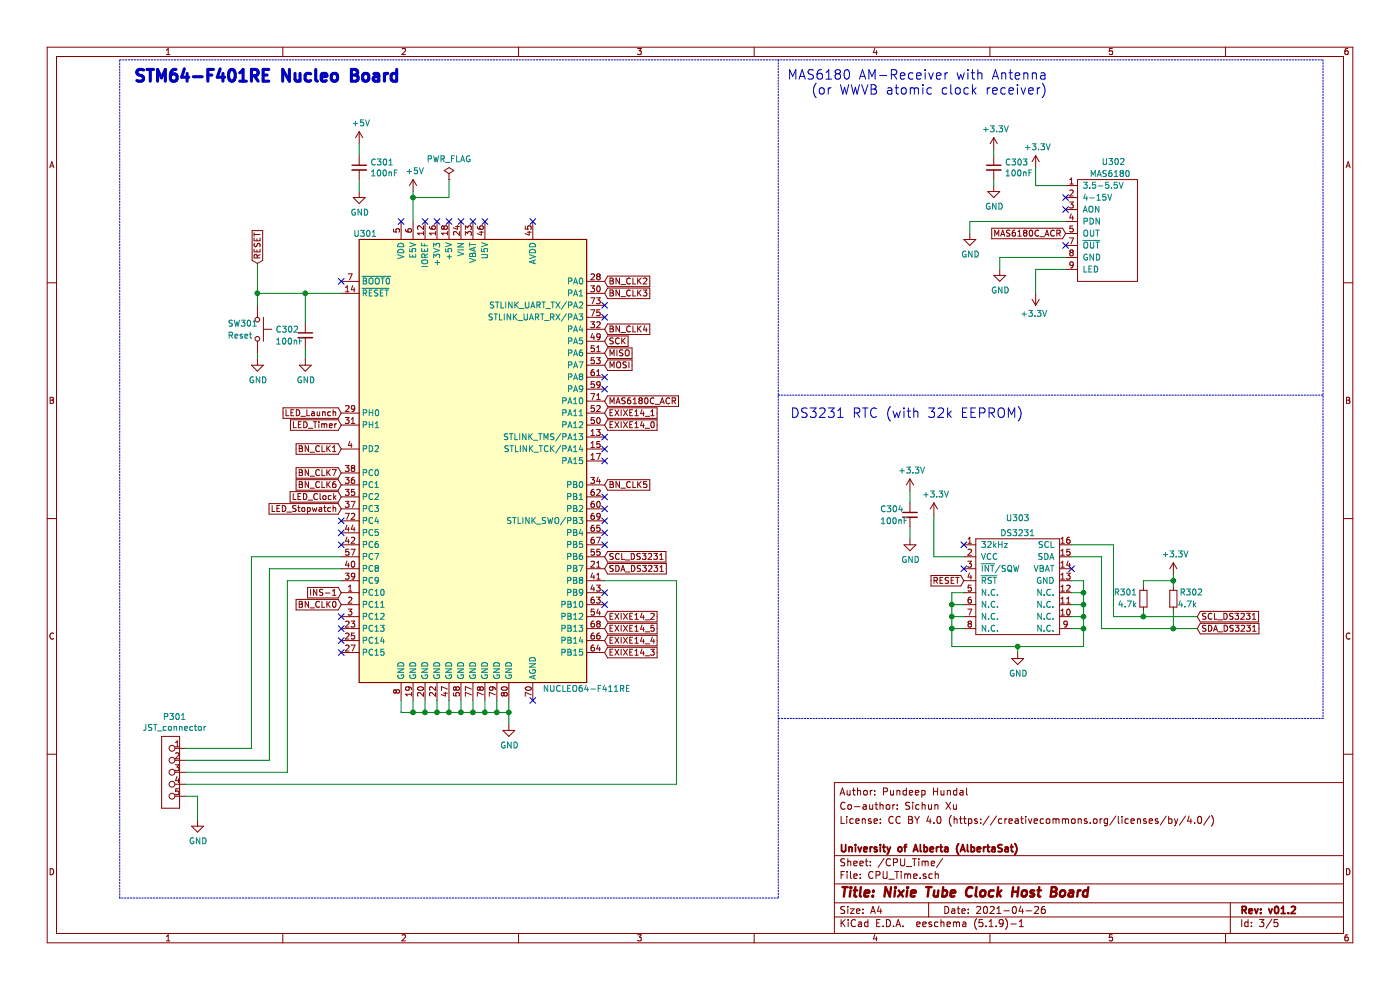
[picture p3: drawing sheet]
EESchema Schematic File Version 4
EELAYER 30 0
EELAYER END
$Descr A4 11693 8268
encoding utf-8
Sheet 3 5
Title "Nixie Tube Clock Host Board"
Date "2021-04-26"
Rev "v01.2"
Comp "University of Alberta (AlbertaSat)"
Comment1 ""
Comment2 "License: CC BY 4.0 (https://creativecommons.org/licenses/by/4.0/)"
Comment3 "Co-author: Sichun Xu"
Comment4 "Author: Pundeep Hundal"
$EndDescr
$Comp
L power:GND #PWR?
U 1 1
P 2150 3000
AR Path="/6096D806" Ref="#PWR?"  Part="1" 
AR Path="/6091BF76/6096D806" Ref="#PWR08"  Part="1" 
F 0 "#PWR08" H 2150 2750 50  0001 C CNN
F 1 "GND" H 2155 2827 50  0000 C CNN
F 2 "" H 2150 3000 50  0001 C CNN
F 3 "" H 2150 3000 50  0001 C CNN
	1    2150 3000
	1    0    0    -1  
$EndComp
Text GLabel 2150 2200 1    50   Input ~ 0
RESET
Text GLabel 5050 4650 2    50   Input ~ 0
SCL_DS3231
Text GLabel 5050 4750 2    50   Input ~ 0
SDA_DS3231
Text GLabel 5050 2850 2    50   Input ~ 0
SCK
Text GLabel 5050 2950 2    50   Input ~ 0
MISO
Text GLabel 5050 3050 2    50   Input ~ 0
MOSI
Text GLabel 5050 5250 2    50   Input ~ 0
EXIXE14_5
Text GLabel 5050 5350 2    50   Input ~ 0
EXIXE14_4
Text GLabel 5050 5450 2    50   Input ~ 0
EXIXE14_3
Text GLabel 5050 3550 2    50   Input ~ 0
EXIXE14_0
Text GLabel 5050 3450 2    50   Input ~ 0
EXIXE14_1
Text GLabel 5050 5150 2    50   Input ~ 0
EXIXE14_2
$Comp
L Device:C_Small C?
U 1 1
P 2550 2800
AR Path="/6096D84C" Ref="C?"  Part="1" 
AR Path="/6091BF76/6096D84C" Ref="C302"  Part="1" 
F 0 "C302" H 2300 2850 50  0000 L CNN
F 1 "100nF" H 2300 2750 50  0000 L CNN
F 2 "" H 2550 2800 50  0001 C CNN
F 3 "~" H 2550 2800 50  0001 C CNN
	1    2550 2800
	1    0    0    -1  
$EndComp
Text GLabel 2850 4950 0    50   Input ~ 0
INS-1
$Comp
L Switch:SW_Push SW?
U 1 1
P 2150 2750
AR Path="/6096D859" Ref="SW?"  Part="1" 
AR Path="/6091BF76/6096D859" Ref="SW301"  Part="1" 
F 0 "SW301" V 2100 2500 50  0000 L CNN
F 1 "Reset" V 2200 2500 50  0000 L CNN
F 2 "" H 2150 2950 50  0001 C CNN
F 3 "~" H 2150 2950 50  0001 C CNN
	1    2150 2750
	0    1    1    0   
$EndComp
Wire Wire Line
	2150 2200 2150 2450
Connection ~ 2150 2450
Wire Wire Line
	2150 2450 2150 2550
Wire Wire Line
	2550 2700 2550 2450
Wire Wire Line
	2550 2450 2150 2450
$Comp
L power:GND #PWR?
U 1 1
P 2550 3000
AR Path="/6096D866" Ref="#PWR?"  Part="1" 
AR Path="/6091BF76/6096D866" Ref="#PWR09"  Part="1" 
F 0 "#PWR09" H 2550 2750 50  0001 C CNN
F 1 "GND" H 2555 2827 50  0000 C CNN
F 2 "" H 2550 3000 50  0001 C CNN
F 3 "" H 2550 3000 50  0001 C CNN
	1    2550 3000
	1    0    0    -1  
$EndComp
Wire Wire Line
	2550 3000 2550 2900
Wire Wire Line
	2150 3000 2150 2950
NoConn ~ 8900 2050
NoConn ~ 8900 1750
NoConn ~ 8900 1650
Wire Wire Line
	8650 2250 8900 2250
Wire Wire Line
	8650 2450 8650 2250
$Comp
L power:+3.3V #PWR?
U 1 1
P 8650 2450
AR Path="/6096D873" Ref="#PWR?"  Part="1" 
AR Path="/6091BF76/6096D873" Ref="#PWR023"  Part="1" 
F 0 "#PWR023" H 8650 2300 50  0001 C CNN
F 1 "+3.3V" H 8665 2623 50  0000 C CNN
F 2 "" H 8650 2450 50  0001 C CNN
F 3 "" H 8650 2450 50  0001 C CNN
	1    8650 2450
	-1   0    0    1   
$EndComp
Wire Wire Line
	8350 2150 8900 2150
Wire Wire Line
	8350 2250 8350 2150
$Comp
L power:GND #PWR?
U 1 1
P 8350 2250
AR Path="/6096D87B" Ref="#PWR?"  Part="1" 
AR Path="/6091BF76/6096D87B" Ref="#PWR020"  Part="1" 
F 0 "#PWR020" H 8350 2000 50  0001 C CNN
F 1 "GND" H 8355 2077 50  0000 C CNN
F 2 "" H 8350 2250 50  0001 C CNN
F 3 "" H 8350 2250 50  0001 C CNN
	1    8350 2250
	1    0    0    -1  
$EndComp
Wire Wire Line
	8100 1850 8900 1850
Wire Wire Line
	8100 1850 8100 1950
Text GLabel 8900 1950 0    50   Input ~ 0
MAS6180C_ACR
$Comp
L power:GND #PWR?
U 1 1
P 8100 1950
AR Path="/6096D884" Ref="#PWR?"  Part="1" 
AR Path="/6091BF76/6096D884" Ref="#PWR017"  Part="1" 
F 0 "#PWR017" H 8100 1700 50  0001 C CNN
F 1 "GND" H 8105 1777 50  0000 C CNN
F 2 "" H 8100 1950 50  0001 C CNN
F 3 "" H 8100 1950 50  0001 C CNN
	1    8100 1950
	1    0    0    -1  
$EndComp
Wire Wire Line
	8650 1550 8900 1550
Wire Wire Line
	8650 1400 8650 1550
$Comp
L power:+3.3V #PWR?
U 1 1
P 8650 1400
AR Path="/6096D88C" Ref="#PWR?"  Part="1" 
AR Path="/6091BF76/6096D88C" Ref="#PWR022"  Part="1" 
F 0 "#PWR022" H 8650 1250 50  0001 C CNN
F 1 "+3.3V" H 8665 1573 50  0000 C CNN
F 2 "" H 8650 1400 50  0001 C CNN
F 3 "" H 8650 1400 50  0001 C CNN
	1    8650 1400
	1    0    0    -1  
$EndComp
$Comp
L Nixie_KiCAD_Library:MAS6180 U?
U 1 1
P 9250 1800
AR Path="/6096D892" Ref="U?"  Part="1" 
AR Path="/6091BF76/6096D892" Ref="U302"  Part="1" 
F 0 "U302" H 9200 2250 50  0000 L CNN
F 1 "MAS6180" H 9100 2150 50  0000 L CNN
F 2 "" H 9250 1800 50  0001 C CNN
F 3 "" H 9250 1800 50  0001 C CNN
	1    9250 1800
	1    0    0    -1  
$EndComp
$Comp
L Device:C_Small C?
U 1 1
P 7600 4300
AR Path="/6096D898" Ref="C?"  Part="1" 
AR Path="/6091BF76/6096D898" Ref="C304"  Part="1" 
F 0 "C304" H 7350 4350 50  0000 L CNN
F 1 "100nF" H 7350 4250 50  0000 L CNN
F 2 "" H 7600 4300 50  0001 C CNN
F 3 "~" H 7600 4300 50  0001 C CNN
	1    7600 4300
	1    0    0    -1  
$EndComp
NoConn ~ 8950 4750
Text GLabel 8050 4850 0    50   Input ~ 0
RESET
Wire Wire Line
	7600 4400 7600 4500
Wire Wire Line
	7600 4100 7600 4200
$Comp
L power:GND #PWR?
U 1 1
P 7600 4500
AR Path="/6096D8A2" Ref="#PWR?"  Part="1" 
AR Path="/6091BF76/6096D8A2" Ref="#PWR015"  Part="1" 
F 0 "#PWR015" H 7600 4250 50  0001 C CNN
F 1 "GND" H 7605 4327 50  0000 C CNN
F 2 "" H 7600 4500 50  0001 C CNN
F 3 "" H 7600 4500 50  0001 C CNN
	1    7600 4500
	1    0    0    -1  
$EndComp
$Comp
L power:+3.3V #PWR?
U 1 1
P 7600 4100
AR Path="/6096D8A8" Ref="#PWR?"  Part="1" 
AR Path="/6091BF76/6096D8A8" Ref="#PWR014"  Part="1" 
F 0 "#PWR014" H 7600 3950 50  0001 C CNN
F 1 "+3.3V" H 7615 4273 50  0000 C CNN
F 2 "" H 7600 4100 50  0001 C CNN
F 3 "" H 7600 4100 50  0001 C CNN
	1    7600 4100
	1    0    0    -1  
$EndComp
Wire Wire Line
	7800 4650 8050 4650
Wire Wire Line
	7800 4300 7800 4650
$Comp
L power:+3.3V #PWR?
U 1 1
P 7800 4300
AR Path="/6096D8B0" Ref="#PWR?"  Part="1" 
AR Path="/6091BF76/6096D8B0" Ref="#PWR016"  Part="1" 
F 0 "#PWR016" H 7800 4150 50  0001 C CNN
F 1 "+3.3V" H 7815 4473 50  0000 C CNN
F 2 "" H 7800 4300 50  0001 C CNN
F 3 "" H 7800 4300 50  0001 C CNN
	1    7800 4300
	1    0    0    -1  
$EndComp
$Comp
L power:+3.3V #PWR?
U 1 1
P 9800 4800
AR Path="/6096D8B6" Ref="#PWR?"  Part="1" 
AR Path="/6091BF76/6096D8B6" Ref="#PWR024"  Part="1" 
F 0 "#PWR024" H 9800 4650 50  0001 C CNN
F 1 "+3.3V" H 9815 4973 50  0000 C CNN
F 2 "" H 9800 4800 50  0001 C CNN
F 3 "" H 9800 4800 50  0001 C CNN
	1    9800 4800
	1    0    0    -1  
$EndComp
$Comp
L Device:R_Small R?
U 1 1
P 9800 5000
AR Path="/6096D8BC" Ref="R?"  Part="1" 
AR Path="/6091BF76/6096D8BC" Ref="R302"  Part="1" 
F 0 "R302" H 9550 4950 50  0000 L CNN
F 1 "4.7k" H 9600 5050 50  0000 L CNN
F 2 "" H 9800 5000 50  0001 C CNN
F 3 "~" H 9800 5000 50  0001 C CNN
	1    9800 5000
	-1   0    0    1   
$EndComp
$Comp
L Device:R_Small R?
U 1 1
P 9550 5000
AR Path="/6096D8C2" Ref="R?"  Part="1" 
AR Path="/6091BF76/6096D8C2" Ref="R301"  Part="1" 
F 0 "R301" H 9600 4950 50  0000 L CNN
F 1 "4.7k" H 9600 5050 50  0000 L CNN
F 2 "" H 9550 5000 50  0001 C CNN
F 3 "~" H 9550 5000 50  0001 C CNN
	1    9550 5000
	-1   0    0    1   
$EndComp
Text GLabel 10000 5250 2    50   Input ~ 0
SDA_DS3231
Text GLabel 10000 5150 2    50   Input ~ 0
SCL_DS3231
NoConn ~ 8050 4750
NoConn ~ 8050 4550
Wire Wire Line
	9050 5250 9050 5400
Connection ~ 9050 5250
Wire Wire Line
	8950 5250 9050 5250
Wire Wire Line
	9050 5150 9050 5250
Connection ~ 9050 5150
Wire Wire Line
	8950 5150 9050 5150
Wire Wire Line
	9050 5050 9050 5150
Connection ~ 9050 5050
Wire Wire Line
	8950 5050 9050 5050
Wire Wire Line
	9050 4950 9050 5050
Connection ~ 9050 4950
Wire Wire Line
	8950 4950 9050 4950
Wire Wire Line
	8500 5400 9050 5400
Wire Wire Line
	8950 4850 9050 4850
Wire Wire Line
	9050 4850 9050 4950
Wire Wire Line
	7950 5250 7950 5400
Connection ~ 7950 5250
Wire Wire Line
	8050 5250 7950 5250
Wire Wire Line
	7950 5150 7950 5250
Connection ~ 7950 5150
Wire Wire Line
	8050 5150 7950 5150
Wire Wire Line
	7950 5050 7950 5150
Connection ~ 7950 5050
Wire Wire Line
	8050 5050 7950 5050
Connection ~ 8500 5400
Wire Wire Line
	8500 5400 8500 5450
Wire Wire Line
	7950 5400 8500 5400
Wire Wire Line
	7950 4950 7950 5050
Wire Wire Line
	8050 4950 7950 4950
$Comp
L power:GND #PWR?
U 1 1
P 8500 5450
AR Path="/6096D8E9" Ref="#PWR?"  Part="1" 
AR Path="/6091BF76/6096D8E9" Ref="#PWR021"  Part="1" 
F 0 "#PWR021" H 8500 5200 50  0001 C CNN
F 1 "GND" H 8505 5277 50  0000 C CNN
F 2 "" H 8500 5450 50  0001 C CNN
F 3 "" H 8500 5450 50  0001 C CNN
	1    8500 5450
	1    0    0    -1  
$EndComp
$Comp
L Nixie_KiCAD_Library:DS3231 U?
U 1 1
P 8500 4900
AR Path="/6096D8EF" Ref="U?"  Part="1" 
AR Path="/6091BF76/6096D8EF" Ref="U303"  Part="1" 
F 0 "U303" H 8500 5475 50  0000 C CNN
F 1 "DS3231" H 8500 5350 50  0000 C CNN
F 2 "" H 8500 4900 50  0001 C CNN
F 3 "" H 8500 4900 50  0001 C CNN
	1    8500 4900
	1    0    0    -1  
$EndComp
Wire Wire Line
	8300 1250 8300 1300
Wire Wire Line
	8300 1550 8300 1500
$Comp
L power:GND #PWR?
U 1 1
P 8300 1550
AR Path="/6096D8F7" Ref="#PWR?"  Part="1" 
AR Path="/6091BF76/6096D8F7" Ref="#PWR019"  Part="1" 
F 0 "#PWR019" H 8300 1300 50  0001 C CNN
F 1 "GND" H 8305 1377 50  0000 C CNN
F 2 "" H 8300 1550 50  0001 C CNN
F 3 "" H 8300 1550 50  0001 C CNN
	1    8300 1550
	1    0    0    -1  
$EndComp
$Comp
L power:+3.3V #PWR?
U 1 1
P 8300 1250
AR Path="/6096D8FD" Ref="#PWR?"  Part="1" 
AR Path="/6091BF76/6096D8FD" Ref="#PWR018"  Part="1" 
F 0 "#PWR018" H 8300 1100 50  0001 C CNN
F 1 "+3.3V" H 8315 1423 50  0000 C CNN
F 2 "" H 8300 1250 50  0001 C CNN
F 3 "" H 8300 1250 50  0001 C CNN
	1    8300 1250
	1    0    0    -1  
$EndComp
$Comp
L Device:C_Small C?
U 1 1
P 8300 1400
AR Path="/6096D903" Ref="C?"  Part="1" 
AR Path="/6091BF76/6096D903" Ref="C303"  Part="1" 
F 0 "C303" H 8392 1446 50  0000 L CNN
F 1 "100nF" H 8392 1355 50  0000 L CNN
F 2 "" H 8300 1400 50  0001 C CNN
F 3 "~" H 8300 1400 50  0001 C CNN
	1    8300 1400
	1    0    0    -1  
$EndComp
$Comp
L Nixie_KiCAD_Library:JST_connector P?
U 1 1
P 1550 6450
AR Path="/6096D911" Ref="P?"  Part="1" 
AR Path="/6091BF76/6096D911" Ref="P301"  Part="1" 
F 0 "P301" H 1458 6915 50  0000 C CNN
F 1 "JST_connector" H 1458 6824 50  0000 C CNN
F 2 "" H 1550 6450 50  0001 C CNN
F 3 "" H 1550 6450 50  0001 C CNN
	1    1550 6450
	1    0    0    -1  
$EndComp
$Comp
L power:GND #PWR?
U 1 1
P 1650 6850
AR Path="/6096D927" Ref="#PWR?"  Part="1" 
AR Path="/6091BF76/6096D927" Ref="#PWR07"  Part="1" 
F 0 "#PWR07" H 1650 6600 50  0001 C CNN
F 1 "GND" H 1655 6677 50  0000 C CNN
F 2 "" H 1650 6850 50  0001 C CNN
F 3 "" H 1650 6850 50  0001 C CNN
	1    1650 6850
	1    0    0    -1  
$EndComp
Wire Wire Line
	1650 6850 1650 6650
Wire Wire Line
	1650 6650 1550 6650
Wire Wire Line
	9300 5150 9550 5150
Wire Wire Line
	9550 5150 9550 5100
Connection ~ 9550 5150
Wire Wire Line
	9550 5150 10000 5150
Wire Wire Line
	9550 4900 9550 4850
Wire Wire Line
	9550 4850 9800 4850
Wire Wire Line
	9800 4850 9800 4800
Wire Wire Line
	9800 4900 9800 4850
Connection ~ 9800 4850
Wire Wire Line
	9800 5100 9800 5250
Connection ~ 9800 5250
Wire Wire Line
	9800 5250 10000 5250
Wire Wire Line
	9200 5250 9800 5250
Wire Wire Line
	9300 5150 9300 4550
Wire Wire Line
	9300 4550 8950 4550
Wire Wire Line
	9200 5250 9200 4650
Wire Wire Line
	9200 4650 8950 4650
Text GLabel 2850 5050 0    50   Input ~ 0
BN_CLK0
Text GLabel 2850 3750 0    50   Input ~ 0
BN_CLK1
Text GLabel 5050 2350 2    50   Input ~ 0
BN_CLK2
Text GLabel 5050 2450 2    50   Input ~ 0
BN_CLK3
Text GLabel 5050 2750 2    50   Input ~ 0
BN_CLK4
Text GLabel 5050 4050 2    50   Input ~ 0
BN_CLK5
Text GLabel 2850 4050 0    50   Input ~ 0
BN_CLK6
Text GLabel 2850 3950 0    50   Input ~ 0
BN_CLK7
$Comp
L Device:C_Small C?
U 1 1
P 3000 1400
AR Path="/6089E69D" Ref="C?"  Part="1" 
AR Path="/6091BF76/6089E69D" Ref="C301"  Part="1" 
F 0 "C301" H 3092 1446 50  0000 L CNN
F 1 "100nF" H 3092 1355 50  0000 L CNN
F 2 "" H 3000 1400 50  0001 C CNN
F 3 "~" H 3000 1400 50  0001 C CNN
	1    3000 1400
	1    0    0    -1  
$EndComp
$Comp
L MCU_Module:NUCLEO64-F411RE U301
U 1 1
P 3950 3850
F 0 "U301" H 3050 5750 50  0000 C CNN
F 1 "NUCLEO64-F411RE" H 4900 1950 50  0000 C CNN
F 2 "Module:ST_Morpho_Connector_144_STLink" H 4500 1950 50  0001 L CNN
F 3 "http://www.st.com/st-web-ui/static/active/en/resource/technical/document/data_brief/DM00105918.pdf" H 3050 2450 50  0001 C CNN
	1    3950 3850
	1    0    0    -1  
$EndComp
NoConn ~ 3650 1850
NoConn ~ 3750 1850
NoConn ~ 3950 1850
NoConn ~ 4450 1850
NoConn ~ 3850 1850
NoConn ~ 3550 1850
NoConn ~ 3350 1850
NoConn ~ 4050 1850
$Comp
L power:+5V #PWR010
U 1 1
P 3000 1200
F 0 "#PWR010" H 3000 1050 50  0001 C CNN
F 1 "+5V" H 3015 1373 50  0000 C CNN
F 2 "" H 3000 1200 50  0001 C CNN
F 3 "" H 3000 1200 50  0001 C CNN
	1    3000 1200
	1    0    0    -1  
$EndComp
Wire Wire Line
	3000 1200 3000 1300
$Comp
L power:GND #PWR?
U 1 1
P 3000 1600
AR Path="/608D9339" Ref="#PWR?"  Part="1" 
AR Path="/6091BF76/608D9339" Ref="#PWR011"  Part="1" 
F 0 "#PWR011" H 3000 1350 50  0001 C CNN
F 1 "GND" H 3005 1427 50  0000 C CNN
F 2 "" H 3000 1600 50  0001 C CNN
F 3 "" H 3000 1600 50  0001 C CNN
	1    3000 1600
	1    0    0    -1  
$EndComp
Wire Wire Line
	3000 1600 3000 1500
NoConn ~ 4450 5850
$Comp
L power:GND #PWR?
U 1 1
P 4250 6050
AR Path="/608ECA7C" Ref="#PWR?"  Part="1" 
AR Path="/6091BF76/608ECA7C" Ref="#PWR013"  Part="1" 
F 0 "#PWR013" H 4250 5800 50  0001 C CNN
F 1 "GND" H 4255 5877 50  0000 C CNN
F 2 "" H 4250 6050 50  0001 C CNN
F 3 "" H 4250 6050 50  0001 C CNN
	1    4250 6050
	1    0    0    -1  
$EndComp
Wire Wire Line
	3350 5850 3350 5950
Wire Wire Line
	4250 5950 4250 5850
Wire Wire Line
	4250 6050 4250 5950
Wire Wire Line
	3350 5950 3450 5950
Connection ~ 3850 5950
Wire Wire Line
	3850 5950 3950 5950
Wire Wire Line
	3450 5850 3450 5950
Connection ~ 3450 5950
Wire Wire Line
	3450 5950 3550 5950
Wire Wire Line
	3550 5850 3550 5950
Connection ~ 3550 5950
Wire Wire Line
	3650 5850 3650 5950
Wire Wire Line
	3550 5950 3650 5950
Connection ~ 3650 5950
Wire Wire Line
	3650 5950 3750 5950
Wire Wire Line
	3750 5850 3750 5950
Connection ~ 3750 5950
Wire Wire Line
	3850 5850 3850 5950
Wire Wire Line
	3950 5850 3950 5950
Connection ~ 3950 5950
Wire Wire Line
	3950 5950 4050 5950
Wire Wire Line
	4050 5850 4050 5950
Connection ~ 4050 5950
Wire Wire Line
	4050 5950 4150 5950
Wire Wire Line
	4150 5850 4150 5950
Connection ~ 4150 5950
Wire Wire Line
	4150 5950 4250 5950
Wire Wire Line
	3750 5950 3850 5950
Connection ~ 4250 5950
Wire Wire Line
	2850 2450 2550 2450
Connection ~ 2550 2450
Text GLabel 2850 3450 0    50   Input ~ 0
LED_Launch
Text GLabel 2850 3550 0    50   Input ~ 0
LED_Timer
Text GLabel 2850 4150 0    50   Input ~ 0
LED_Clock
Text GLabel 2850 4250 0    50   Input ~ 0
LED_Stopwatch
Wire Wire Line
	1550 6550 5650 6550
Wire Wire Line
	5650 6550 5650 4850
Wire Wire Line
	5650 4850 5050 4850
Wire Wire Line
	1550 6450 2400 6450
Wire Wire Line
	2400 6450 2400 4850
Wire Wire Line
	2400 4850 2850 4850
Wire Wire Line
	1550 6350 2250 6350
Wire Wire Line
	2250 6350 2250 4750
Wire Wire Line
	2250 4750 2850 4750
Wire Wire Line
	1550 6250 2100 6250
Wire Wire Line
	2100 6250 2100 4650
Wire Wire Line
	2100 4650 2850 4650
Wire Notes Line
	1000 500  11050 500 
Wire Notes Line
	11050 500  11050 6000
Wire Notes Line
	11050 6000 6500 6000
Wire Notes Line
	6500 7500 1000 7500
Wire Notes Line
	1000 7500 1000 500 
Wire Notes Line
	6500 500  6500 7500
Wire Notes Line
	6500 3300 11050 3300
Text Notes 3350 700  2    98   ~ 20
STM64-F401RE Nucleo Board
Text Notes 8750 800  2    79   ~ 0
MAS6180 AM-Receiver with Antenna\n(or WWVB atomic clock receiver)
Text Notes 8550 3500 2    79   ~ 0
DS3231 RTC (with 32k EEPROM)
NoConn ~ 2850 4350
NoConn ~ 2850 4450
NoConn ~ 2850 4550
NoConn ~ 2850 5150
NoConn ~ 2850 5250
NoConn ~ 2850 5350
NoConn ~ 2850 5450
NoConn ~ 5050 2550
NoConn ~ 5050 2650
NoConn ~ 5050 3150
NoConn ~ 5050 3250
NoConn ~ 5050 3650
NoConn ~ 5050 3750
NoConn ~ 5050 3850
NoConn ~ 5050 4150
NoConn ~ 5050 4250
NoConn ~ 5050 4350
NoConn ~ 5050 4450
NoConn ~ 5050 4550
NoConn ~ 5050 4950
NoConn ~ 5050 5050
NoConn ~ 2850 2350
Text GLabel 5050 3350 2    50   Input ~ 0
MAS6180C_ACR
$Comp
L power:+5V #PWR0101
U 1 1
P 3450 1600
F 0 "#PWR0101" H 3450 1450 50  0001 C CNN
F 1 "+5V" H 3465 1773 50  0000 C CNN
F 2 "" H 3450 1600 50  0001 C CNN
F 3 "" H 3450 1600 50  0001 C CNN
	1    3450 1600
	1    0    0    -1  
$EndComp
Wire Wire Line
	3450 1600 3450 1650
$Comp
L power:PWR_FLAG #FLG0101
U 1 1
P 3750 1500
F 0 "#FLG0101" H 3750 1575 50  0001 C CNN
F 1 "PWR_FLAG" H 3750 1673 50  0000 C CNN
F 2 "" H 3750 1500 50  0001 C CNN
F 3 "~" H 3750 1500 50  0001 C CNN
	1    3750 1500
	1    0    0    -1  
$EndComp
Wire Wire Line
	3750 1500 3750 1650
Wire Wire Line
	3750 1650 3450 1650
Connection ~ 3450 1650
Wire Wire Line
	3450 1650 3450 1850
$EndSCHEMATC
